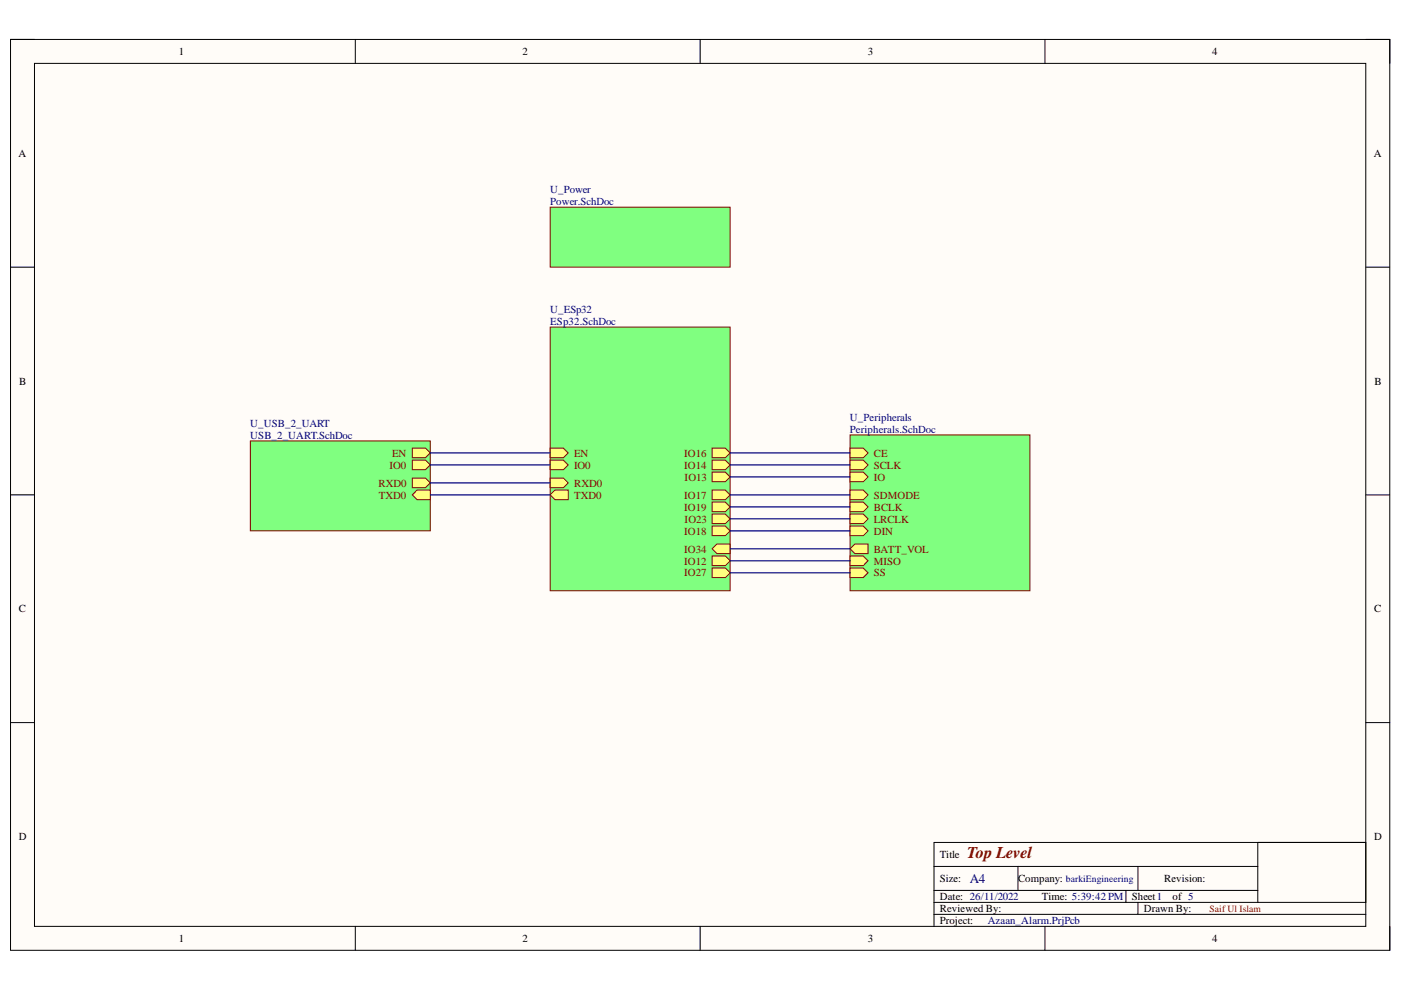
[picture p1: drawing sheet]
<svg xmlns="http://www.w3.org/2000/svg" width="297mm" height="210mm" viewBox="0 0 297 210" stroke-linecap="round" stroke-linejoin="round" font-family="sans-serif">
<path d="M2.2 8.4h292.5v193.1h-292.5z" fill-rule="evenodd" fill="#fffcf8"/>
<path d="M2.2 8.4h292.5v193.1h-292.5z" fill="none" stroke="#000" stroke-width=".21"/>
<path d="M7.3 13.4h282.3v183h-282.3z" fill-rule="evenodd" fill="#fffcf8"/>
<g fill="none" stroke="#000" stroke-width=".21">
<path d="M2.2 8.4h5.1M7.3 13.4h282.3v183h-282.3zM75.3 8.4v5M148.4 8.4v5M221.6 8.4v5M289.6 8.4h5.1v5M2.2 56.6h5.1M289.6 56.6h5.1M2.2 104.9h5.1M289.6 104.9h5.1M2.2 153.2h5.1M289.6 153.2h5.1"/>
<path d="M266.7 178.6v12.7M75.3 196.4v5.1M148.4 196.4v5.1M198 191.3h91.6v-12.7h-91.6v17.8M198 183.7h68.7M198 188.8h68.7M198 193.9h91.6M215.8 183.7v5.1M221.6 196.4v5.1M238.7 188.8v2.5M241.3 183.7v5.1M241.3 191.3v2.6"/>
<path d="M294.7 196.4v5.1"/>
</g>
<path d="M116.7 69.3h38.1v56h-38.1z" fill-rule="evenodd" fill="#80ff80"/>
<path d="M116.7 69.3h38.1v56h-38.1z" fill="none" stroke="#800000" stroke-width=".21"/>
<path d="M116.7 95h2.8l1 1-1 1h-2.8z" fill-rule="evenodd" fill="#ffff80"/>
<path d="M116.7 95h2.8l1 1-1 1h-2.8z" fill="none" stroke="#800000" stroke-width=".21"/>
<path d="M116.7 97.6h2.8l1 1-1 1h-2.8z" fill-rule="evenodd" fill="#ffff80"/>
<path d="M116.7 97.6h2.8l1 1-1 1h-2.8z" fill="none" stroke="#800000" stroke-width=".21"/>
<path d="M116.7 101.4h2.8l1 1-1 1h-2.8z" fill-rule="evenodd" fill="#ffff80"/>
<path d="M116.7 101.4h2.8l1 1-1 1h-2.8z" fill="none" stroke="#800000" stroke-width=".21"/>
<path d="M116.7 104.9l1-1h2.8v2h-2.8z" fill-rule="evenodd" fill="#ffff80"/>
<path d="M116.7 104.9l1-1h2.8v2h-2.8z" fill="none" stroke="#800000" stroke-width=".21"/>
<path d="M151 95h2.8l1 1-1 1h-2.8z" fill-rule="evenodd" fill="#ffff80"/>
<path d="M151 95h2.8l1 1-1 1h-2.8z" fill="none" stroke="#800000" stroke-width=".21"/>
<path d="M151 116.4l1-1.1h2.8v2.1h-2.8z" fill-rule="evenodd" fill="#ffff80"/>
<path d="M151 116.4l1-1.1h2.8v2.1h-2.8z" fill="none" stroke="#800000" stroke-width=".21"/>
<path d="M151 111.5h2.8l1 1-1 1.1h-2.8z" fill-rule="evenodd" fill="#ffff80"/>
<path d="M151 111.5h2.8l1 1-1 1.1h-2.8z" fill="none" stroke="#800000" stroke-width=".21"/>
<path d="M151 109h2.8l1 1-1 1h-2.8z" fill-rule="evenodd" fill="#ffff80"/>
<path d="M151 109h2.8l1 1-1 1h-2.8z" fill="none" stroke="#800000" stroke-width=".21"/>
<path d="M151 106.4h2.8l1 1.1-1 1h-2.8z" fill-rule="evenodd" fill="#ffff80"/>
<path d="M151 106.4h2.8l1 1.1-1 1h-2.8z" fill="none" stroke="#800000" stroke-width=".21"/>
<path d="M151 103.9h2.8l1 1-1 1h-2.8z" fill-rule="evenodd" fill="#ffff80"/>
<path d="M151 103.9h2.8l1 1-1 1h-2.8z" fill="none" stroke="#800000" stroke-width=".21"/>
<path d="M151 97.6h2.8l1 1-1 1h-2.8z" fill-rule="evenodd" fill="#ffff80"/>
<path d="M151 97.6h2.8l1 1-1 1h-2.8z" fill="none" stroke="#800000" stroke-width=".21"/>
<path d="M151 100.1h2.8l1 1-1 1h-2.8z" fill-rule="evenodd" fill="#ffff80"/>
<path d="M151 100.1h2.8l1 1-1 1h-2.8z" fill="none" stroke="#800000" stroke-width=".21"/>
<path d="M151 117.9h2.8l1 1-1 1h-2.8z" fill-rule="evenodd" fill="#ffff80"/>
<path d="M151 117.9h2.8l1 1-1 1h-2.8z" fill="none" stroke="#800000" stroke-width=".21"/>
<path d="M151 120.4h2.8l1 1-1 1.1h-2.8z" fill-rule="evenodd" fill="#ffff80"/>
<path d="M151 120.4h2.8l1 1-1 1.1h-2.8z" fill="none" stroke="#800000" stroke-width=".21"/>
<path d="M180.2 92.2h38.2v33.1h-38.2z" fill-rule="evenodd" fill="#80ff80"/>
<path d="M180.2 92.2h38.2v33.1h-38.2z" fill="none" stroke="#800000" stroke-width=".21"/>
<path d="M180.2 97.6h2.8l1 1-1 1h-2.8z" fill-rule="evenodd" fill="#ffff80"/>
<path d="M180.2 97.6h2.8l1 1-1 1h-2.8z" fill="none" stroke="#800000" stroke-width=".21"/>
<path d="M180.2 100.1h2.8l1 1-1 1h-2.8z" fill-rule="evenodd" fill="#ffff80"/>
<path d="M180.2 100.1h2.8l1 1-1 1h-2.8z" fill="none" stroke="#800000" stroke-width=".21"/>
<path d="M180.2 95h2.8l1 1-1 1.1h-2.8z" fill-rule="evenodd" fill="#ffff80"/>
<path d="M180.2 95h2.8l1 1-1 1.1h-2.8z" fill="none" stroke="#800000" stroke-width=".21"/>
<path d="M180.2 103.9h2.8l1 1-1 1h-2.8z" fill-rule="evenodd" fill="#ffff80"/>
<path d="M180.2 103.9h2.8l1 1-1 1h-2.8z" fill="none" stroke="#800000" stroke-width=".21"/>
<path d="M180.2 106.5h2.8l1 1-1 1h-2.8z" fill-rule="evenodd" fill="#ffff80"/>
<path d="M180.2 106.5h2.8l1 1-1 1h-2.8z" fill="none" stroke="#800000" stroke-width=".21"/>
<path d="M180.2 109h2.8l1 1-1 1h-2.8z" fill-rule="evenodd" fill="#ffff80"/>
<path d="M180.2 109h2.8l1 1-1 1h-2.8z" fill="none" stroke="#800000" stroke-width=".21"/>
<path d="M180.2 111.5h2.8l1 1.1-1 1h-2.8z" fill-rule="evenodd" fill="#ffff80"/>
<path d="M180.2 111.5h2.8l1 1.1-1 1h-2.8z" fill="none" stroke="#800000" stroke-width=".21"/>
<path d="M180.2 116.4l1.1-1.1h2.7v2.1h-2.7z" fill-rule="evenodd" fill="#ffff80"/>
<path d="M180.2 116.4l1.1-1.1h2.7v2.1h-2.7z" fill="none" stroke="#800000" stroke-width=".21"/>
<path d="M180.2 117.9h2.8l1 1-1 1h-2.8z" fill-rule="evenodd" fill="#ffff80"/>
<path d="M180.2 117.9h2.8l1 1-1 1h-2.8z" fill="none" stroke="#800000" stroke-width=".21"/>
<path d="M180.2 120.4h2.8l1 1-1 1.1h-2.8z" fill-rule="evenodd" fill="#ffff80"/>
<path d="M180.2 120.4h2.8l1 1-1 1.1h-2.8z" fill="none" stroke="#800000" stroke-width=".21"/>
<path d="M116.7 43.9h38.1v12.7h-38.1z" fill-rule="evenodd" fill="#80ff80"/>
<path d="M116.7 43.9h38.1v12.7h-38.1z" fill="none" stroke="#800000" stroke-width=".21"/>
<path d="M53.1 93.5h38.1v19h-38.1z" fill-rule="evenodd" fill="#80ff80"/>
<path d="M53.1 93.5h38.1v19h-38.1z" fill="none" stroke="#800000" stroke-width=".21"/>
<path d="M87.4 95h2.8l1 1-1 1h-2.8z" fill-rule="evenodd" fill="#ffff80"/>
<path d="M87.4 95h2.8l1 1-1 1h-2.8z" fill="none" stroke="#800000" stroke-width=".21"/>
<path d="M87.4 97.6h2.8l1 1-1 1h-2.8z" fill-rule="evenodd" fill="#ffff80"/>
<path d="M87.4 97.6h2.8l1 1-1 1h-2.8z" fill="none" stroke="#800000" stroke-width=".21"/>
<path d="M87.4 101.4h2.8l1 1-1 1h-2.8z" fill-rule="evenodd" fill="#ffff80"/>
<path d="M87.4 101.4h2.8l1 1-1 1h-2.8z" fill="none" stroke="#800000" stroke-width=".21"/>
<path d="M88.4 103.9h2.8v2h-2.8l-1-1z" fill-rule="evenodd" fill="#ffff80"/>
<path d="M88.4 103.9h2.8v2h-2.8l-1-1z" fill="none" stroke="#800000" stroke-width=".21"/>
<g fill="none" stroke="#000080" stroke-width=".25">
<path d="M91.2 98.6h25.5M91.2 96h25.5M154.8 98.6h25.4M154.8 96h25.4M91.2 104.9h25.5M91.2 102.4h25.5M154.8 104.9h25.4M154.8 101.1h25.4M154.8 107.5h25.4M154.8 110h25.4M154.8 112.6h25.4M154.8 116.4h25.4"/>
<path d="M154.8 118.9h25.4M154.8 121.4h25.4"/>
</g>
<text font-size="3.5" fill="#800000" x="205.1" y="181.9">TopLevel</text>
<text font-size="2.8" fill="#000080" x="205.6" y="187.2">A4</text>
<g font-size="2.3">
<text x="37.9" y="11.7">1</text>
<text x="110.8" y="11.7">2</text>
<text x="184" y="11.7">3</text>
<text x="257" y="11.7">4</text>
<text x="3.9" y="33.3">A</text>
<text x="291.3" y="33.3">A</text>
<text x="4.1" y="81.5">B</text>
<text x="291.4" y="81.5">B</text>
<text x="4" y="129.8">C</text>
<text x="291.3" y="129.8">C</text>
<text x="4" y="178.1">D</text>
<text x="291.3" y="178.1">D</text>
<text x="199.2" y="181.9">Title</text>
<text x="199.2" y="187">Size:</text>
<text x="199.2" y="190.8">Date: 26/11/2022</text>
<text x="215.8" y="187">Company:</text>
<text x="220.9" y="190.8">Time: 5:39:42 PM</text>
<text x="240" y="190.8">Sheet1</text>
<text x="246.8" y="187">Revision:</text>
<text x="248.6" y="190.8">of 5</text>
<text x="199.2" y="195.9">Project:</text>
<text x="199.2" y="193.4">Reviewed By:</text>
<text x="242.5" y="193.4">Drawn By:</text>
<text x="37.9" y="199.7">1</text>
<text x="110.8" y="199.7">2</text>
<text x="184" y="199.7">3</text>
<text x="257" y="199.7">4</text>
</g>
<g font-size="2.3" fill="#000080">
<text x="116.6" y="40.9">U_Power</text>
<text x="116.6" y="43.5">Power.SchDoc</text>
<text x="116.6" y="66.3">U_ESp32</text>
<text x="116.6" y="68.9">ESp32.SchDoc</text>
<text x="180.2" y="89.2">U_Peripherals</text>
<text x="53.1" y="90.5">U_USB_2_UART</text>
<text x="53.1" y="93">USB_2_UART.SchDoc</text>
<text x="180.2" y="91.8">Peripherals.SchDoc</text>
<text x="209.4" y="195.9">Azaan_Alarm.PrjPcb</text>
</g>
<g font-size="2.3" fill="#800000">
<text x="82.6" y="99.4">IO0</text>
<text x="83.1" y="96.9">EN</text>
<text x="121.7" y="96.9">EN</text>
<text x="121.7" y="99.4">IO0</text>
<text x="145.1" y="96.9">IO16</text>
<text x="145.1" y="99.4">IO14</text>
<text x="145.2" y="101.9">IO13</text>
<text x="185.3" y="99.4">SCLK</text>
<text x="185.3" y="101.9">IO</text>
<text x="185.3" y="96.9">CE</text>
<text x="80.2" y="103.2">RXD0</text>
<text x="80.3" y="105.7">TXD0</text>
<text x="121.7" y="103.2">RXD0</text>
<text x="121.7" y="105.7">TXD0</text>
<text x="145.1" y="105.7">IO17</text>
<text x="185.3" y="105.7">SDMODE</text>
<text x="145.1" y="113.3">IO18</text>
<text x="145.1" y="108.3">IO19</text>
<text x="145.2" y="110.8">IO23</text>
<text x="185.3" y="108.3">BCLK</text>
<text x="185.3" y="110.8">LRCLK</text>
<text x="185.3" y="113.3">DIN</text>
<text x="145.1" y="117.2">IO34</text>
<text x="145.1" y="119.7">IO12</text>
<text x="185.3" y="117.2">BATT_VOL</text>
<text x="185.3" y="119.7">MISO</text>
<text x="145.1" y="122.2">IO27</text>
<text x="185.3" y="122.2">SS</text>
</g>
<text font-size="2" fill="#000080" x="226" y="187.1">barkiEngineering</text>
<text font-size="2" fill="#980000" x="256.5" y="193.5">Saif Ul Islam</text>
</svg>
